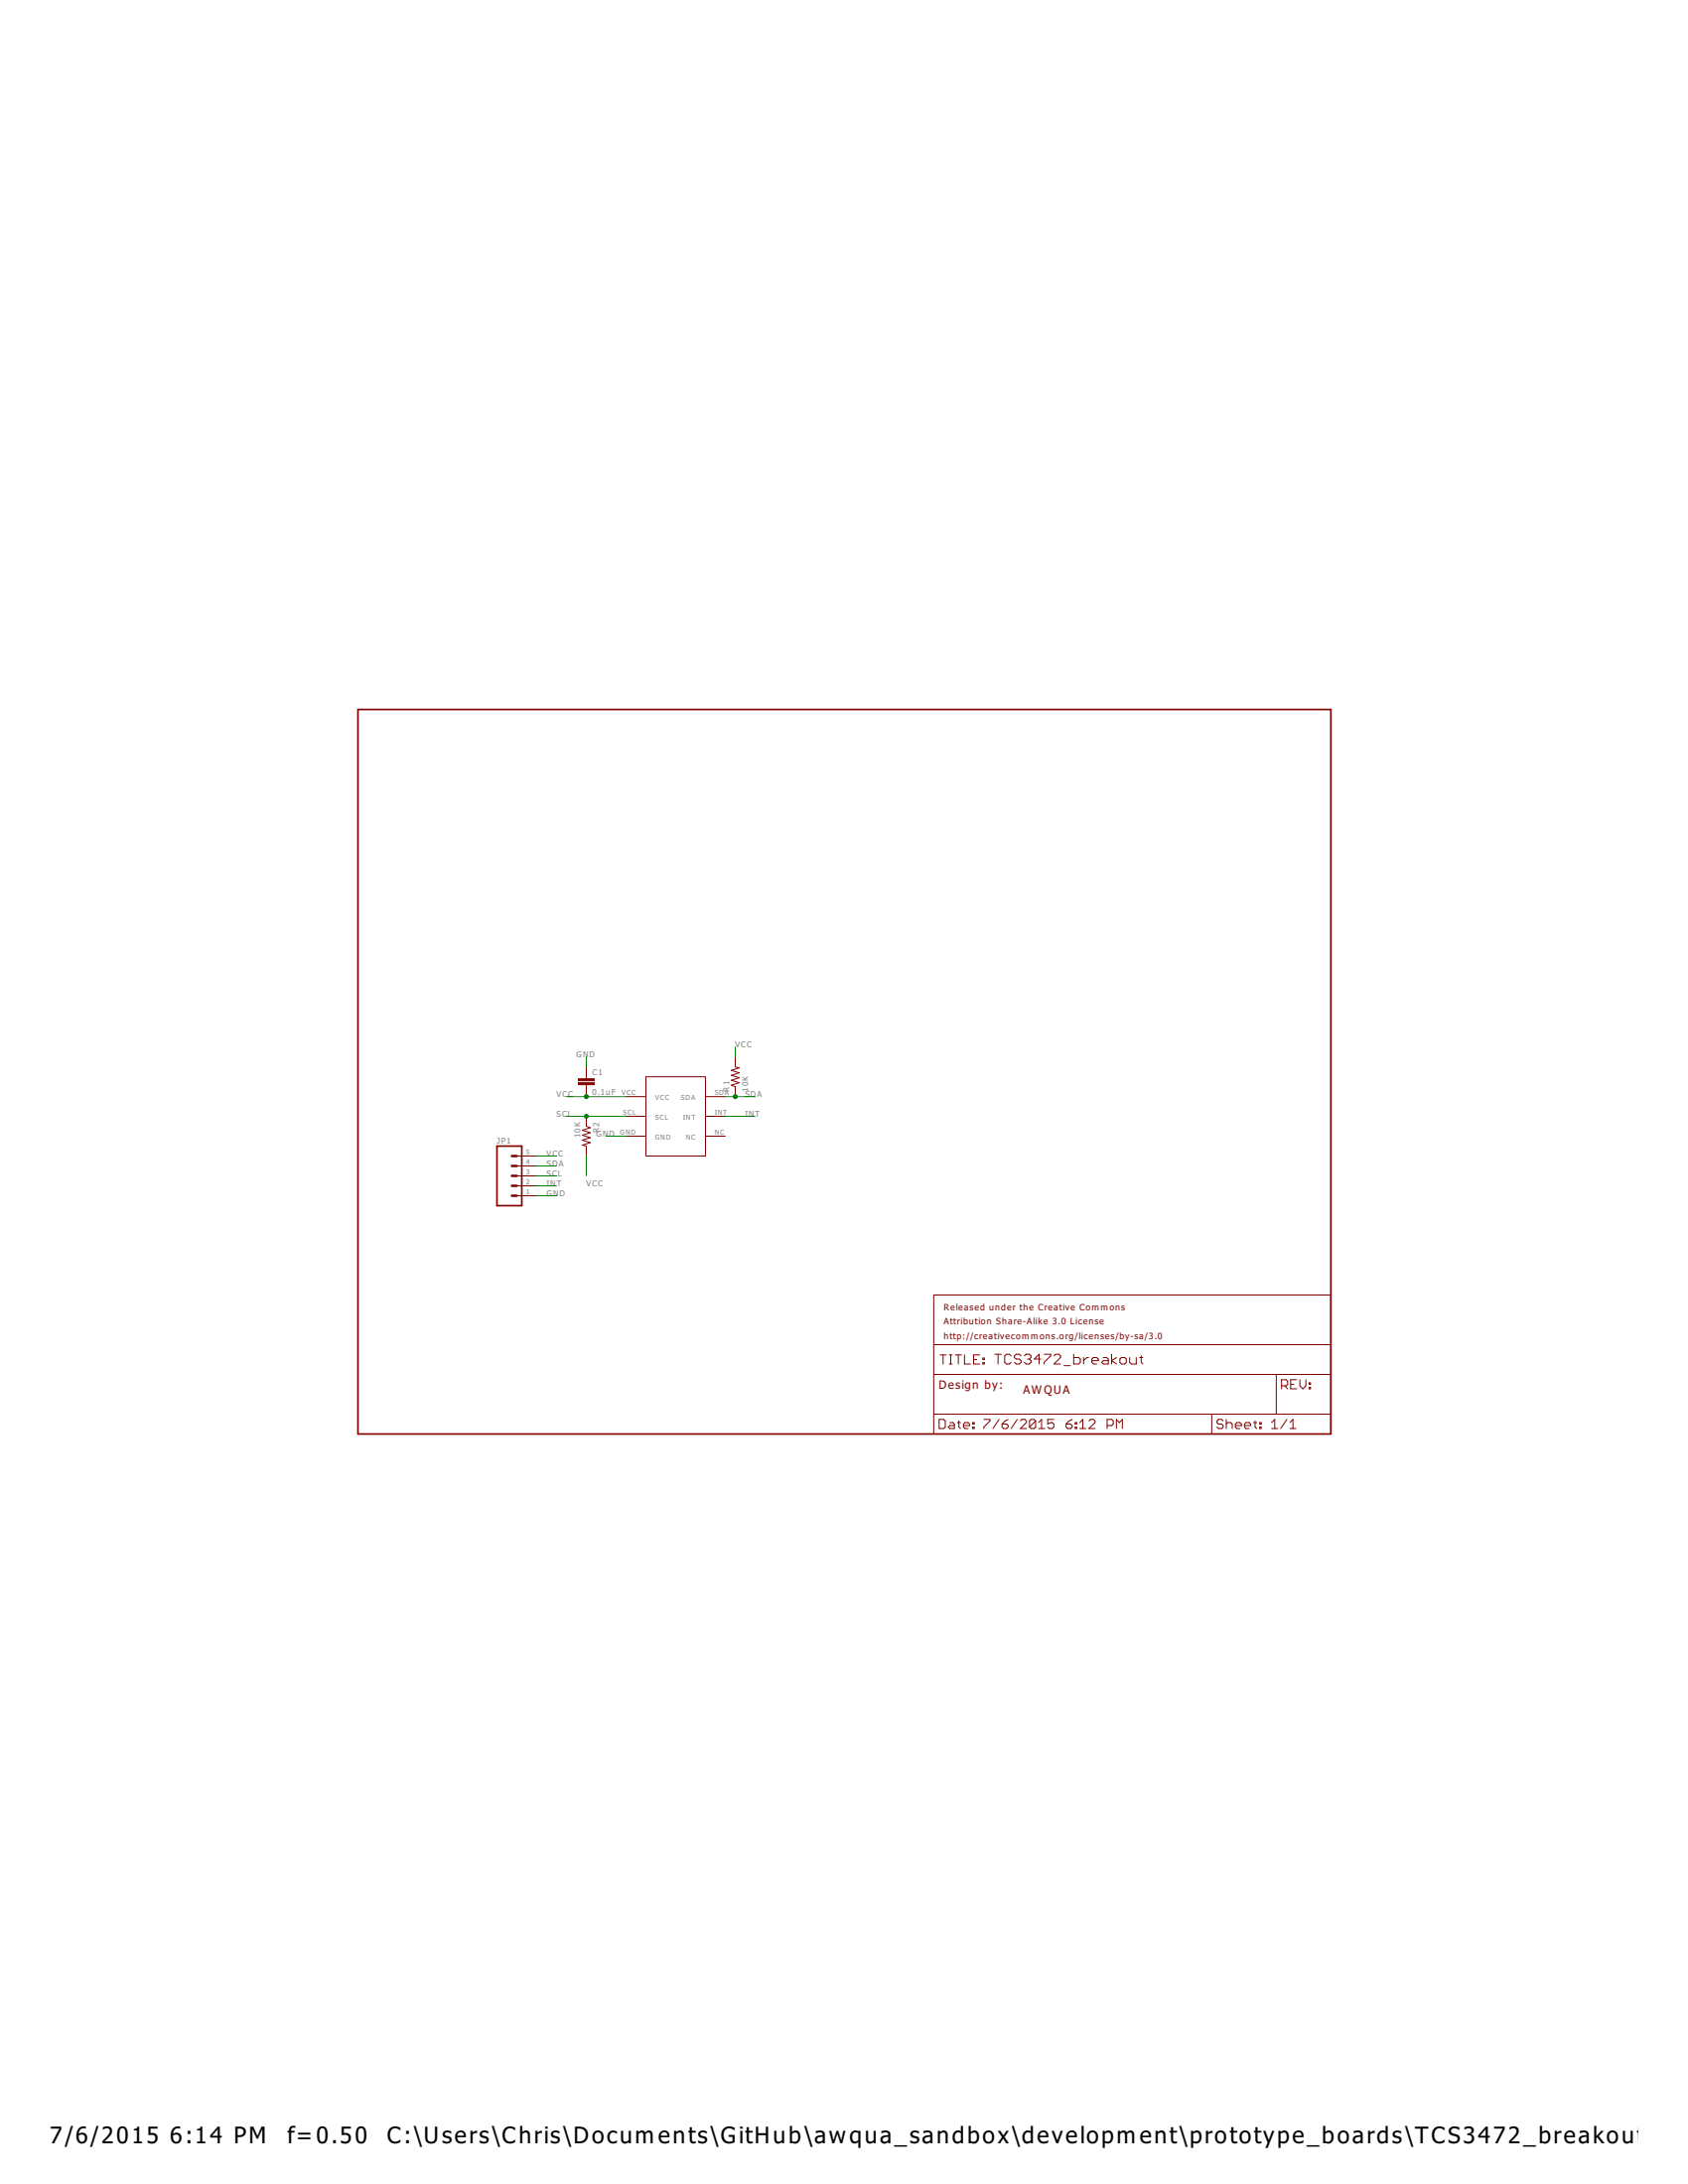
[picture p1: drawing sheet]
<svg xmlns="http://www.w3.org/2000/svg" width="216mm" height="279mm" viewBox="0 0 216 279" stroke-linecap="round" stroke-linejoin="round" font-family="sans-serif">
<path d="M45.8 90.8h124.4v92.7h-124.4zM63.6 146.6h3.1v7.6h-3.1z" fill="none" stroke="#800000" stroke-width=".21"/>
<path d="M65.5 150.4h.6M65.5 151.7h.6M65.5 153h.6M65.5 147.9h.6M65.5 149.2h.6" fill="none" stroke="#800000" stroke-width=".32"/>
<g fill="none" stroke="#800000" stroke-width=".13">
<path d="M75 136.5v1.5M75 138.8v1.5M82.6 137.8h7.6v10.1h-7.6zM94 135.2v1.3l.6 .1-1.1 .3 1.1 .3-1.1 .4 1.1 .3-1.1 .3 1.1 .3-1.1 .3 .5 .2v1.3M66.1 153h2.5M66.1 151.7h2.5M66.1 150.4h2.5M66.1 149.2h2.5M66.1 147.9h2.5M75 142.8v1.3l.5 .2-1 .3 1 .3-1 .3 1 .3-1 .4 1 .3-1 .3 .5 .1v1.3M80.1 140.3h2.5M80.1 142.8h2.5"/>
<path d="M80.1 145.4h2.5M90.2 140.3h2.6M90.2 142.8h2.6M90.2 145.4h2.6M119.4 165.7h50.8v17.8h-50.8zM119.4 175.8h50.8M119.4 172h50.8M120.2 173.3h.8M120.6 173.3v1.2M121.4 173.3h.4M121.4 174.5h.4M121.6 173.3v1.2"/>
<path d="M122.2 173.3h.8M122.6 173.3v1.2M123.4 173.3v1.2h.7M124.5 173.9h.4M125.3 173.3h-.8v1.2h.8M125.7 174.3h.2v.2h-.2zM125.7 173.7h.2v.2h-.2zM127.2 173.2h.9M127.7 173.2v1.3M129.3 173.5l-.2-.3h-.4l-.2 .3v.8l.2 .2h.4l.2-.2M130.6 173.5l-.2-.3h-.4l-.2 .3v.2l.2 .2h.4l.2 .2v.2l-.2 .2h-.4l-.2-.2M131 173.5l.2-.3h.5l.2 .3v.2l-.2 .2"/>
<path d="M131.4 173.9h.3M131.7 173.9l.2 .2v.2l-.2 .2h-.5l-.2-.2M133.1 173.9h-.8l.6-.7v1.3M133.5 173.2h.9v.3l-.9 .8v.2M134.8 173.5l.2-.3h.4l.2 .3v.2l-.8 .8h.8M136.1 174.7h.8M137.3 173.2v1.3h.7l.2-.2v-.4l-.2-.2h-.7M138.6 173.7v.8M139.2 173.7h-.2l-.4 .4M139.7 174.1h.8v-.2l-.2-.2h-.5l-.1 .2v.4l.1 .2h.5M141.1 173.7h.4l.3 .2v.6h-.7l-.2-.2 .2-.2h.7M142.2 173.2v1.3"/>
<path d="M142.8 173.7l-.6 .4 .6 .4M143.2 173.9l.2-.2h.4l.3 .2v.4l-.3 .2h-.4l-.2-.2zM144.5 173.7v.6l.2 .2h.6v-.8M145.8 173.7h.4M146 173.5v.8l.2 .2M163.2 175.8v5.1M163.9 177.3h.6l.2-.2v-.4l-.2-.2h-.6v1.2M164.3 177.3l.4 .4M165.1 177.1h.4M165.9 176.5h-.8v1.2h.8M166.3 176.5v.8l.3 .4 .4-.4v-.8M167.4 177.5h.2v.2h-.2z"/>
<path d="M167.4 176.9h.2v.2h-.2zM119.4 180.9h50.8M120.1 181.6h.6l.2 .2v.8l-.2 .2h-.6zM121.5 182h.4l.2 .2v.6h-.6l-.2-.2 .2-.2h.6M122.4 182h.5M122.6 181.8v.8l.3 .2M123.2 182.4h.8v-.2l-.2-.2h-.4l-.2 .2v.4l.2 .2h.4M124.4 182.6h.2v.2h-.2zM124.4 182h.2v.2h-.2zM125.8 181.6h.8v.2l-.8 .8v.2M127.8 181.6l-.8 1.2M128.2 182.2h.6l.1 .2v.2l-.1 .2h-.4l-.2-.2z"/>
<path d="M128.9 181.6l-.3 .2-.4 .4M130.1 181.6l-.8 1.2M130.5 181.8l.2-.2h.4l.2 .2v.2l-.8 .8h.8M132.5 181.8v.8l-.3 .2h-.3l-.2-.2M132.5 181.8l-.3-.2h-.3l-.2 .2v.8M132.5 181.8l-.8 .8M132.8 182.8h.8M132.8 182l.4-.4v1.2M134.8 181.6h-.8v.6l.4-.2h.2l.2 .2v.4l-.2 .2h-.4l-.2-.2M136.4 182.2h.5l.2 .2v.2l-.2 .2h-.4l-.1-.2zM137.1 181.6l-.4 .2-.3 .4M137.5 182.6h.2v.2h-.2z"/>
<path d="M137.5 182h.2v.2h-.2zM138.1 182.8h.8M138.1 182l.4-.4v1.2M139.3 181.8l.2-.2h.3l.3 .2v.2l-.8 .8h.8M141.6 182.4h.6l.2-.2v-.4l-.2-.2h-.6v1.2M142.8 182.8v-1.2l.4 .4 .4-.4v1.2M155 180.9v2.6M156.4 181.8l-.1-.2h-.4l-.2 .2v.2l.2 .2h.4l.1 .2v.2l-.1 .2h-.4l-.2-.2M156.8 182.2l.2-.2h.4l.2 .2v.6M156.8 181.6v1.2M158 182.4h.8v-.2l-.2-.2h-.4l-.2 .2v.4l.2 .2h.4M159.2 182.4h.8v-.2l-.2-.2h-.4l-.2 .2v.4l.2 .2h.4"/>
<path d="M160.3 182h.4M160.5 181.8v.8l.2 .2M161.1 182.6h.2v.2h-.2zM161.1 182h.2v.2h-.2zM162.6 182.8h.8M162.6 182l.4-.4v1.2M164.6 181.6l-.8 1.2M165 182.8h.8M165 182l.4-.4v1.2"/>
</g>
<g fill="#800000" stroke="#800000" stroke-width=".13">
<path d="M74 138.5h2v.3h-2z"/>
<path d="M74 138h2v.3h-2z"/>
</g>
<g fill="none" stroke="#008000" stroke-width=".13">
<path d="M75 135.2v1.3M94 133.9v1.3M68.6 150.4h2.6M68.6 151.7h2.6M68.6 153h2.6M68.6 149.2h2.6M68.6 147.9h2.6M72.5 142.8h7.6M72.5 140.3h7.6M75 147.9v2.5M77.5 145.4h2.6M92.8 142.8h3.8"/>
<path d="M92.8 140.3h3.8"/>
</g>
<g fill="#008000" stroke="#008000" stroke-width=".13">
<circle cx="75" cy="142.8" r=".25"/>
<circle cx="94" cy="140.3" r=".25"/>
<circle cx="75" cy="140.3" r=".25"/>
</g>
<g font-size="3.5">
<text x="6.4" y="274.2">7/6/2015</text>
<text x="21.8" y="274.2">6:14 PM</text>
<text x="36.8" y="274.2">f=0.50</text>
<text x="49.5" y="274.2">C:\Users\Chris\Documents\GitHub\awqua_sandbox\development\prototype_boards\TCS3472_breakout\TCS</text>
</g>
<g font-size="1.8" fill="#800000">
<text x="120.1" y="177.7">Design by:</text>
<text x="130.9" y="178.4">AWQUA</text>
</g>
<g font-size="1.4" fill="#800000">
<text x="120.7" y="167.6">Released under the Creative Commons</text>
<text x="120.7" y="169.5">Attribution Share-Alike 3.0 License</text>
<text x="120.7" y="171.4">http://creativecommons.org/licenses/by-sa/3.0</text>
</g>
<g font-size="1.2" fill="#808080">
<text x="73.7" y="135.2">GND</text>
<text x="75.8" y="137.6">C1</text>
<text x="94" y="133.9">VCC</text>
<text x="71.2" y="142.8">SCL</text>
<text x="71.2" y="140.3">VCC</text>
<text x="75.8" y="140.1">0.1uF</text>
<text x="93.3" y="139.6" transform="rotate(-90 93.3 139.6)">R1</text>
<text x="95.3" y="142.8">INT</text>
<text x="95.3" y="140.3">SDA</text>
<text x="95.7" y="139.6" transform="rotate(-90 95.7 139.6)">10K</text>
<text x="63.6" y="146.2">JP1</text>
<text x="69.9" y="149.2">SDA</text>
<text x="69.9" y="147.9">VCC</text>
<text x="74.2" y="145.6" transform="rotate(-90 74.2 145.6)">10K</text>
<text x="76.3" y="145.4">GND</text>
<text x="76.6" y="144.9" transform="rotate(-90 76.6 144.9)">R2</text>
<text x="69.9" y="150.4">SCL</text>
<text x="69.9" y="151.7">INT</text>
<text x="69.9" y="153">GND</text>
<text x="75" y="151.7">VCC</text>
</g>
<g font-size="1.1" fill="#808080">
<text x="79.5" y="140.1">VCC</text>
<text x="79.7" y="142.6">SCL</text>
<text x="83.8" y="140.7">VCC</text>
<text x="83.8" y="143.2">SCL</text>
<text x="87.1" y="140.7">SDA</text>
<text x="87.3" y="143.2">INT</text>
<text x="91.4" y="142.6">INT</text>
<text x="91.4" y="140.1">SDA</text>
<text x="67.3" y="149">4</text>
<text x="67.3" y="147.7">5</text>
<text x="79.3" y="145.2">GND</text>
<text x="83.8" y="145.7">GND</text>
<text x="87.7" y="145.7">NC</text>
<text x="91.4" y="145.2">NC</text>
<text x="67.3" y="152.8">1</text>
<text x="67.3" y="151.5">2</text>
<text x="67.3" y="150.3">3</text>
</g>
</svg>
